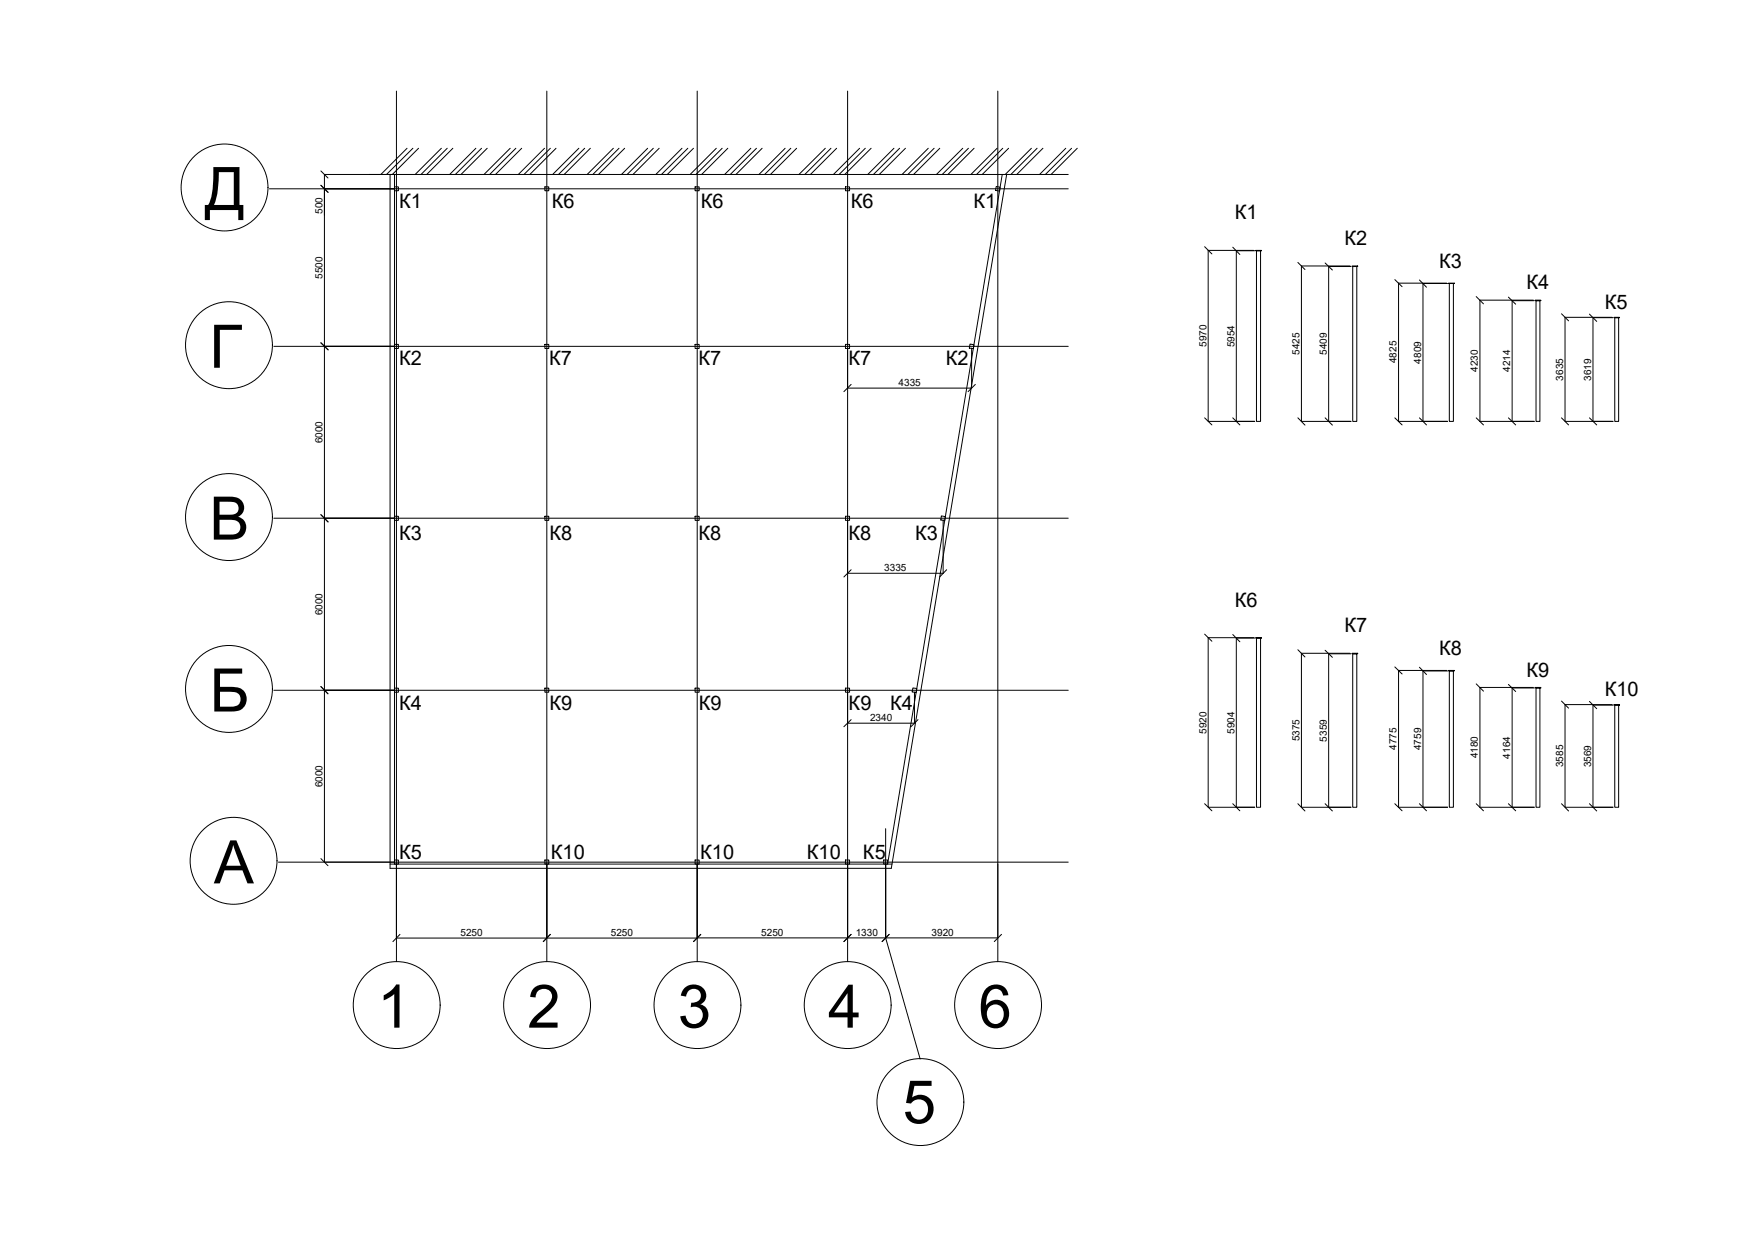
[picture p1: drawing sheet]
<svg xmlns="http://www.w3.org/2000/svg" width="420mm" height="297mm" viewBox="0 0 420 297" stroke-linecap="round" stroke-linejoin="round" font-family="sans-serif">
<!-- layer: 0 -->
<g fill="none" stroke="#000" stroke-width=".24">
<path d="M94.9 21.8v208.2M97.4 35.5l-6.3 6.2M98.8 35.5l-6.3 6.2M100.1 35.5l-6.2 6.2M105.6 35.5l-6.3 6.2M107 35.5l-6.3 6.2M108.4 35.5l-6.3 6.2M113.9 35.5l-6.3 6.2M115.2 35.5l-6.2 6.2M116.6 35.5l-6.3 6.2M122.1 35.5l-6.3 6.2M123.4 35.5l-6.2 6.2"/>
<path d="M124.8 35.5l-6.2 6.2M130.3 35.5l-6.3 6.2M130.8 21.8v208.2M131.7 35.5l-6.3 6.2M133 35.5l-6.2 6.2M138.5 35.5l-6.3 6.2M139.9 35.5l-6.3 6.2M141.3 35.5l-6.3 6.2M146.8 35.5l-6.3 6.2M148.1 35.5l-6.3 6.2M149.5 35.5l-6.3 6.2M155 35.5l-6.3 6.2"/>
<path d="M156.3 35.5l-6.2 6.2M157.7 35.5l-6.2 6.2M163.2 35.5l-6.3 6.2M164.6 35.5l-6.3 6.2M165.9 35.5l-6.2 6.2M166.8 21.8v208.2M171.4 35.5l-6.3 6.2M172.8 35.5l-6.3 6.2M174.1 35.5l-6.2 6.2M179.6 35.5l-6.2 6.2M181 35.5l-6.3 6.2M182.4 35.5l-6.3 6.2"/>
<path d="M187.9 35.5l-6.3 6.2M189.2 35.5l-6.2 6.2M190.6 35.5l-6.3 6.2M197.5 35.5l-6.3 6.2M198.8 35.5l-6.2 6.2M200.2 35.5l-6.3 6.2M202.8 21.8v208.2M205.7 35.5l-6.3 6.2M207 35.5l-6.2 6.2M208.4 35.5l-6.3 6.2M213.9 35.5l-6.3 6.2M215.3 35.5l-6.3 6.2"/>
<path d="M216.6 35.5l-6.2 6.2M222.1 35.5l-6.3 6.2M223.5 35.5l-6.3 6.2M224.9 35.5l-6.3 6.2M230.4 35.5l-6.3 6.2M231.7 35.5l-6.2 6.2M233.1 35.5l-6.3 6.2M238.6 35.5l-6.3 6.2M238.7 21.8v208.2M239.9 35.5l-6.2 6.2M241.3 35.5l-6.3 6.2M246.8 35.5l-6.3 6.2"/>
<path d="M248.1 35.5l-6.2 6.2M249.5 35.5l-6.2 6.2M255 35.5l-6.3 6.2M256.4 35.5l-6.3 6.2M257.8 35.5l-6.3 6.2M64.5 45.2h191.1M76.8 40.9l1.7 1.7M77.6 51.5v-6.3v37.6h16.8M78.5 46l-1.7-1.7 1.7 1.7M93.3 41.7v166h120l27.6-166M94.4 44.7h.9v.9h-.9zM94.4 41.7v165"/>
<path d="M130.4 44.7h.9v.9h-.9zM166.3 44.7h1v.9h-1zM202.3 44.7h1v.9h-1zM238.4 44.6l.9 .2-.1 .9-1-.2zM239.8 41.7l-27.4 165M255.6 41.7h-178v3.5h16.8M288.2 59l1.8 1.7M295 59.1l1.7 1.8M300 59.9h-10.9v40.9h11.1h-4.4v-40.8h4.4M300.4 59.9l1.4 .1zM300.6 60h1v40.8h-1zM310.5 62.8l1.7 1.7"/>
<path d="M317.1 62.9l1.7 1.7M323 63.6h-11.6v37.2h11.8h-5.3v-37.1h5.3M323.5 63.6h1.4v.1h-1.4zM323.7 63.7h.9v37.1h-.9zM333.7 66.9l1.8 1.7M334.6 67.7h11.5M334.6 67.7v33.1M339.6 67l1.7 1.7M346.4 67.8h-5.9v33h5.9h-11.8M346.6 67.7l1.4 .1zM346.8 67.8h1v33h-1zM353.2 70.9l1.8 1.8"/>
<path d="M354.1 71.8h12.8M354.1 71.8v29M360.9 71.1l1.8 1.7M361.8 71.9h5.3M361.8 71.9v28.9M367.3 71.8h1.4v.1h-1.4zM367.5 71.9h1v28.9h-1zM373.6 75l1.7 1.7M380.3 75.1l1.7 1.8M385.7 75.9h-11.2v24.9h11.4h-4.7v-24.8h4.7M386.2 75.9l1.3 .1zM386.4 76h.9v24.8h-.9z"/>
<path d="M65.5 82.8h190.1M76.8 82l1.7 1.7M77.6 82.8v41.1h16.8M94.4 82.4h.9v.9h-.9zM130.4 82.4h.9v.9h-.9zM166.3 82.4h1v.9h-1zM202.3 82.4h1v.9h-1zM203.7 91.9l-1.8 1.8M232.1 82.3l.9 .2-.1 .9-1-.1zM232.5 83.3v9.5h-29.7M233.4 91.9l-1.8 1.8M288.2 99.9l1.8 1.7"/>
<path d="M295 99.9l1.7 1.7M310.5 99.9l1.7 1.8M317.1 99.9l1.7 1.8M333.7 99.9l1.8 1.7M339.6 99.9l1.7 1.7M353.2 99.9l1.8 1.7M360.9 99.9l1.8 1.7M373.6 99.9l1.7 1.7M380.3 99.9l1.7 1.7M354.1 100.8h13M65.5 123.9h190.1M77.6 123.9v41.2h16.8"/>
<path d="M78.5 124.8l-1.7-1.7 1.7 1.7M94.4 123.5h.9v.9h-.9zM130.4 123.5h.9v.9h-.9zM166.3 123.5h1v.9h-1zM202.3 123.5h1v.9h-1zM202.8 137.1h22.9M203.7 136.3l-1.8 1.7M225.2 123.4l1 .2-.2 .9-.9-.1zM225.7 124.4v12.7M226.5 136.3l-1.7 1.7M288.2 151.7l1.8 1.7M295 151.8l1.7 1.7"/>
<path d="M300 152.5h-10.9v40.6h11.1h-4.4v-40.5h4.4M300.4 152.5l1.4 .1zM300.6 152.6h1v40.5h-1zM310.5 155.4l1.7 1.7M317.1 155.5l1.7 1.7M323 156.2h-11.6v36.9h11.8h-5.3v-36.7h5.3M323.5 156.2h1.4v.2h-1.4zM323.7 156.4h.9v36.7h-.9zM333.7 159.5l1.8 1.7M339.6 159.6l1.7 1.7M65.5 165.1h190.1M76.8 164.2l1.7 1.7"/>
<path d="M77.6 165.1v41.1h16.8M94.4 164.6h.9v1h-.9zM130.4 164.6h.9v1h-.9zM166.3 164.6h1v1h-1zM202.3 164.6h1v1h-1zM203.7 172.1l-1.8 1.7M218.4 164.5l1 .2-.2 .9-.9-.1zM218.8 165.5v7.5h-16M219.7 172.1l-1.7 1.7M334.6 160.3h11.5M334.6 160.3v32.8M346.4 160.5h-5.9v32.6h5.9h-11.8"/>
<path d="M346.6 160.3h1.4v.2h-1.4zM346.8 160.5h1v32.6h-1zM353.2 163.6l1.8 1.7M354.1 164.4h12.8M354.1 164.4v28.7M360.9 163.7l1.8 1.7M361.8 164.5h5.3M361.8 164.5v28.6M367.3 164.4h1.4v.1h-1.4zM367.5 164.5h1v28.6h-1zM373.6 167.7l1.7 1.7M380.3 167.8l1.7 1.7"/>
<path d="M385.7 168.5h-11.2v24.6h11.4h-4.7v-24.5h4.7M386.2 168.5h1.3v.1h-1.3zM386.4 168.6h.9v24.5h-.9zM211.9 198.2v26.2M288.2 192.2l1.8 1.7M295 192.2l1.7 1.7M310.5 192.2l1.7 1.8M317.1 192.2l1.7 1.8M333.7 192.2l1.8 1.7M339.6 192.2l1.7 1.7M353.2 192.2l1.8 1.7M354.1 193.1h13"/>
<path d="M360.9 192.2l1.8 1.7M373.6 192.2l1.7 1.8M380.3 192.2l1.7 1.8M66.6 206.2h189M76.8 205.3l1.7 1.7M93.3 206.7h120.1M94.4 205.7h.9v1h-.9zM130.4 205.7h.9v1h-.9zM166.3 205.7h1v1h-1zM202.3 205.7h1v1h-1zM211.4 205.7h1v1h-1zM94.9 224.4h35.9v-17.8v17.8h36"/>
<path d="M95.7 223.5l-1.7 1.7M131.7 223.5l-1.7 1.7M166.8 224.3h71.9M167.7 223.5l-1.8 1.7M203.7 223.5l-1.8 1.7M211.9 224.3l8.3 29M212.8 223.5l-1.7 1.7M239.6 223.5l-1.7 1.7"/>
<circle cx="53.7" cy="44.8" r="10.4"/>
<circle cx="54.8" cy="82.6" r="10.4"/>
<circle cx="54.8" cy="123.7" r="10.4"/>
<circle cx="54.8" cy="164.8" r="10.4"/>
<circle cx="55.9" cy="205.9" r="10.4"/>
<circle cx="94.9" cy="240.4" r="10.4"/>
<circle cx="130.9" cy="240.4" r="10.4"/>
<circle cx="166.9" cy="240.4" r="10.4"/>
<circle cx="202.8" cy="240.4" r="10.4"/>
<circle cx="238.8" cy="240.4" r="10.4"/>
<circle cx="220.2" cy="263.6" r="10.4"/>
</g>
<g font-size="14.4">
<text x="49" y="50.2">Д</text>
<text x="50.1" y="88">Г</text>
<text x="50.1" y="129.1">В</text>
<text x="50.1" y="170.2">Б</text>
<text x="51.2" y="211.3">А</text>
<text x="90.2" y="245.8">1</text>
<text x="126.2" y="245.8">2</text>
<text x="162.2" y="245.8">3</text>
<text x="198.1" y="245.8">4</text>
<text x="234.1" y="245.8">6</text>
<text x="216" y="268.6">5</text>
</g>
<g font-size="4.8">
<text x="95.5" y="49.9">К1</text>
<text x="132" y="49.9">К6</text>
<text x="167.7" y="49.9">К6</text>
<text x="203.6" y="49.9">К6</text>
<text x="232.9" y="49.9">К1</text>
<text x="295.4" y="52.4">К1</text>
<text x="321.7" y="58.5">К2</text>
<text x="344.3" y="64">К3</text>
<text x="365.3" y="69.2">К4</text>
<text x="384" y="73.9">К5</text>
<text x="95.5" y="87.4">К2</text>
<text x="131.4" y="87.4">К7</text>
<text x="167.2" y="87.4">К7</text>
<text x="203" y="87.4">К7</text>
<text x="226.3" y="87.4">К2</text>
<text x="95.5" y="129.2">К3</text>
<text x="131.5" y="129.2">К8</text>
<text x="167.2" y="129.2">К8</text>
<text x="203" y="129.2">К8</text>
<text x="219" y="129.2">К3</text>
<text x="295.4" y="145.1">К6</text>
<text x="321.7" y="151.1">К7</text>
<text x="344.3" y="156.7">К8</text>
<text x="365.3" y="161.8">К9</text>
<text x="384" y="166.6">К10</text>
<text x="95.5" y="169.8">К4</text>
<text x="131.5" y="169.8">К9</text>
<text x="167.2" y="169.8">К9</text>
<text x="203.1" y="169.8">К9</text>
<text x="213" y="169.8">К4</text>
<text x="95.5" y="205.3">К5</text>
<text x="131.8" y="205.3">К10</text>
<text x="167.5" y="205.3">К10</text>
<text x="193.1" y="205.3">К10</text>
<text x="206.5" y="205.3">К5</text>
</g>
<g font-size="2.4">
<text x="77.2" y="51.2" transform="rotate(-90 77.2 51.2)">500</text>
<text x="77.2" y="66.7" transform="rotate(-90 77.2 66.7)">5500</text>
<text x="288.7" y="83" transform="rotate(-90 288.7 83)">5970</text>
<text x="295.3" y="83" transform="rotate(-90 295.3 83)">5954</text>
<text x="310.9" y="84.9" transform="rotate(-90 310.9 84.9)">5425</text>
<text x="317.5" y="84.9" transform="rotate(-90 317.5 84.9)">5409</text>
<text x="334.2" y="86.9" transform="rotate(-90 334.2 86.9)">4825</text>
<text x="340" y="86.9" transform="rotate(-90 340 86.9)">4809</text>
<text x="353.6" y="88.9" transform="rotate(-90 353.6 88.9)">4230</text>
<text x="361.3" y="89" transform="rotate(-90 361.3 89)">4214</text>
<text x="215" y="92.4">4335</text>
<text x="374" y="91" transform="rotate(-90 374 91)">3635</text>
<text x="380.7" y="91" transform="rotate(-90 380.7 91)">3619</text>
<text x="77.2" y="106" transform="rotate(-90 77.2 106)">6000</text>
<text x="211.6" y="136.7">3335</text>
<text x="77.2" y="147.2" transform="rotate(-90 77.2 147.2)">6000</text>
<text x="208.2" y="172.5">2340</text>
<text x="288.7" y="175.5" transform="rotate(-90 288.7 175.5)">5920</text>
<text x="295.3" y="175.5" transform="rotate(-90 295.3 175.5)">5904</text>
<text x="310.9" y="177.3" transform="rotate(-90 310.9 177.3)">5375</text>
<text x="317.5" y="177.4" transform="rotate(-90 317.5 177.4)">5359</text>
<text x="334.2" y="179.3" transform="rotate(-90 334.2 179.3)">4775</text>
<text x="340" y="179.4" transform="rotate(-90 340 179.4)">4759</text>
<text x="353.6" y="181.4" transform="rotate(-90 353.6 181.4)">4180</text>
<text x="361.3" y="181.4" transform="rotate(-90 361.3 181.4)">4164</text>
<text x="374" y="183.5" transform="rotate(-90 374 183.5)">3585</text>
<text x="380.7" y="183.5" transform="rotate(-90 380.7 183.5)">3569</text>
<text x="77.2" y="188.3" transform="rotate(-90 77.2 188.3)">6000</text>
<text x="110.2" y="223.9">5250</text>
<text x="146.2" y="223.9">5250</text>
<text x="182.1" y="223.9">5250</text>
<text x="204.8" y="223.9">1330</text>
<text x="222.9" y="223.9">3920</text>
</g>
</svg>
